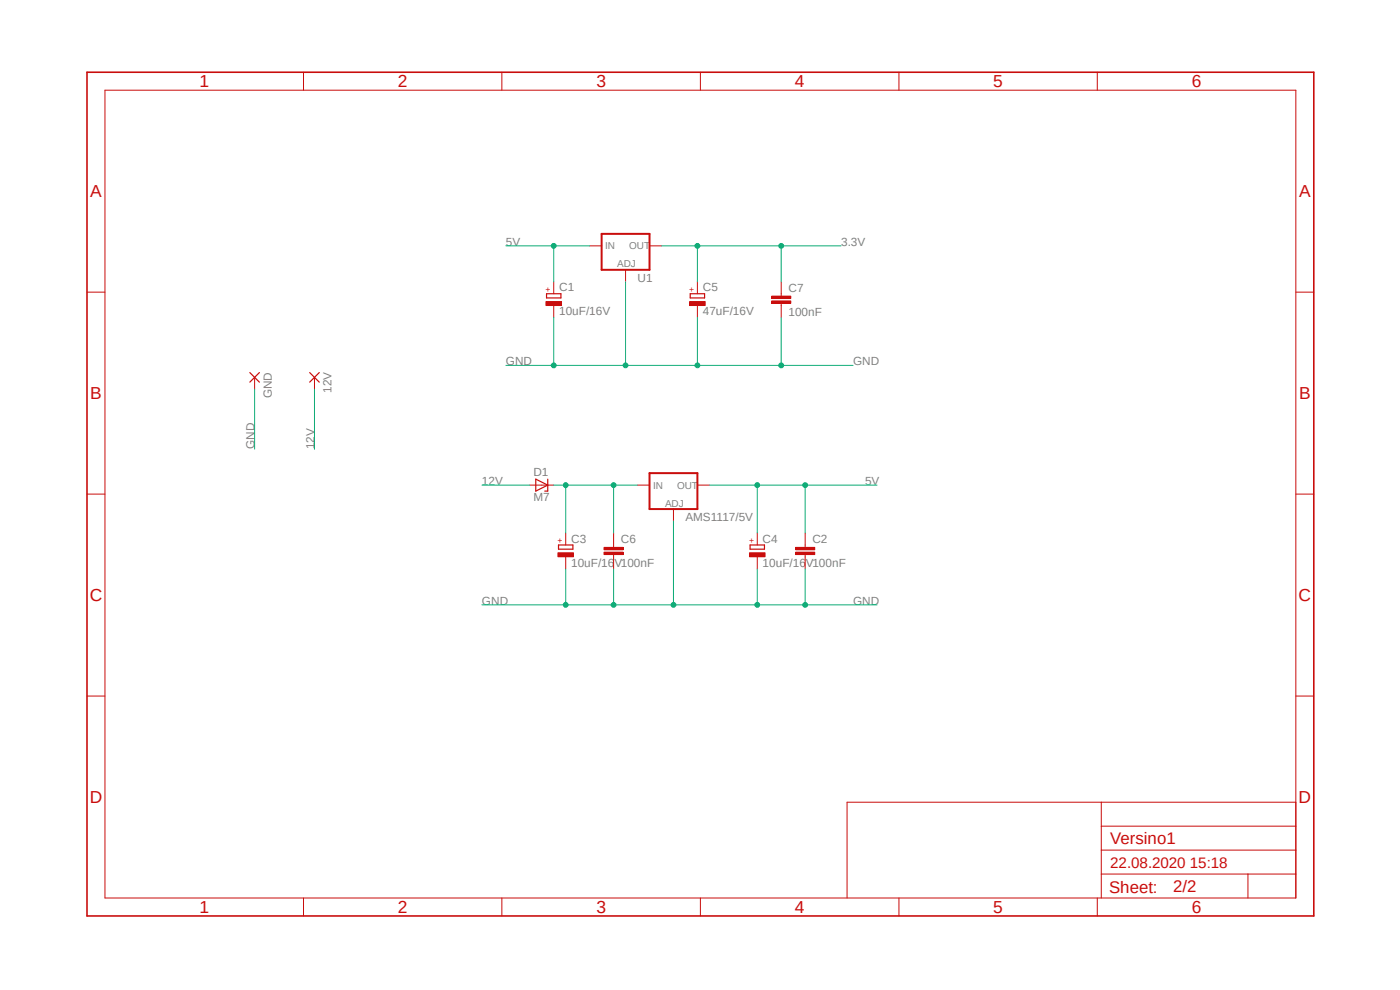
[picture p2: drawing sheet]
<svg xmlns="http://www.w3.org/2000/svg" width="297mm" height="210mm" viewBox="0 0 297 210" stroke-linecap="round" stroke-linejoin="round" font-family="sans-serif">
<path d="M17.9 15l261.2 179.9M279.1 15l-261.2 179.9" fill="none" stroke="#fff" stroke-width=".21"/>
<g fill="none" stroke="#c90d0c" stroke-width=".21">
<path d="M22.3 19.1h252.6v171.4h-252.6zM64.4 15.3v3.8M106.5 15.3v3.8M148.6 15.3v3.8M190.7 15.3v3.8M232.8 15.3v3.8M125.1 52.2h2.5M132.7 57.2v2.6M137.8 52.2h2.5M18.5 62h3.8M274.9 62h3.8M54 80.1v2.5"/>
<path d="M66.7 80.1v2.5M18.5 104.8h3.8M112.4 102.9h5.1M135.3 102.9h2.5M142.9 108v2.5M148 102.9h2.5M274.9 104.8h3.8M18.5 147.7h3.8M274.9 147.7h3.8M233.6 170.2v20.3M233.6 175.3h41.3M274.9 170.2h-95.2v20.3"/>
<path d="M64.4 190.5v3.8M106.5 190.5v3.8M148.6 190.5v3.8M190.7 190.5v3.8M232.8 190.5v3.8M233.6 185.4h41.3M233.6 180.3h41.3M264.8 185.4v5.1"/>
</g>
<path d="M18.5 15.3h260.2v179h-260.2z" fill="none" stroke="#c90d0c" stroke-width=".34"/>
<path d="M127.6 49.6h10.2v7.6h-10.2zM137.8 100.4h10.2v7.6h-10.2z" fill="none" stroke="#c90d0c" stroke-width=".42"/>
<path d="M53 79l2 2.1M55 79l-2 2.1M65.7 79l2 2.1M67.7 79l-2 2.1M116 62.3h3v.9h-3zM113.7 101.6l2.5 1.3-2.5 1.3zM116.2 101.6v2.6h-.6" fill="none" stroke="#c90d0c" stroke-width=".25"/>
<path d="M115.8 64h3.3v.8h-3.3z" fill-rule="evenodd" fill="#c90d0c"/>
<path d="M117.5 59.8v2.5M115.8 64h3.3v.8h-3.3zM117.5 64.9v2.5" fill="none" stroke="#c90d0c" stroke-width=".21"/>
<path d="M118.5 115.6h3v.9h-3z" fill="none" stroke="#c90d0c" stroke-width=".25"/>
<path d="M118.4 117.3h3.3v.8h-3.3z" fill-rule="evenodd" fill="#c90d0c"/>
<path d="M118.4 117.3h3.3v.8h-3.3zM120 113.1v2.5M120 118.2v2.5" fill="none" stroke="#c90d0c" stroke-width=".21"/>
<path d="M159.1 115.6h3.1v.9h-3.1z" fill="none" stroke="#c90d0c" stroke-width=".25"/>
<path d="M159 117.3h3.3v.8h-3.3z" fill-rule="evenodd" fill="#c90d0c"/>
<path d="M159 117.3h3.3v.8h-3.3zM160.7 113.1v2.5M160.7 118.2v2.5" fill="none" stroke="#c90d0c" stroke-width=".21"/>
<path d="M146.4 62.3h3.1v.9h-3.1z" fill="none" stroke="#c90d0c" stroke-width=".25"/>
<path d="M146.3 64h3.3v.8h-3.3z" fill-rule="evenodd" fill="#c90d0c"/>
<path d="M148 59.8v2.5M146.3 64h3.3v.8h-3.3zM148 64.9v2.5M170.8 115.6v.5M170.8 117.6v.6" fill="none" stroke="#c90d0c" stroke-width=".21"/>
<path d="M168.8 117.1h4v.5h-4z" fill-rule="evenodd" fill="#c90d0c"/>
<path d="M168.8 117.1h4v.5h-4z" fill="none" stroke="#c90d0c" stroke-width=".21"/>
<path d="M168.8 116.1h4v.5h-4z" fill-rule="evenodd" fill="#c90d0c"/>
<path d="M130.2 115.6v.5M130.2 117.6v.6M168.8 116.1h4v.5h-4zM170.8 113.1v2.5M170.8 118.2v2.5" fill="none" stroke="#c90d0c" stroke-width=".21"/>
<path d="M128.1 117.1h4.1v.5h-4.1z" fill-rule="evenodd" fill="#c90d0c"/>
<path d="M128.1 117.1h4.1v.5h-4.1z" fill="none" stroke="#c90d0c" stroke-width=".21"/>
<path d="M128.1 116.1h4.1v.5h-4.1z" fill-rule="evenodd" fill="#c90d0c"/>
<path d="M165.7 62.3v.5M165.7 64.3v.6M128.1 116.1h4.1v.5h-4.1zM130.2 113.1v2.5M130.2 118.2v2.5" fill="none" stroke="#c90d0c" stroke-width=".21"/>
<path d="M163.7 63.8h4.1v.5h-4.1z" fill-rule="evenodd" fill="#c90d0c"/>
<path d="M163.7 63.8h4.1v.5h-4.1z" fill="none" stroke="#c90d0c" stroke-width=".21"/>
<path d="M163.7 62.8h4.1v.5h-4.1z" fill-rule="evenodd" fill="#c90d0c"/>
<path d="M165.7 59.8v2.5M163.7 62.8h4.1v.5h-4.1zM165.7 64.9v2.5" fill="none" stroke="#c90d0c" stroke-width=".21"/>
<path d="M132.7 59.8v17.7M117.5 67.4v10.1h30.5" fill="none" stroke="#0dab76" stroke-width=".21"/>
<circle cx="132.7" cy="77.5" r=".51" fill="#0dab76"/>
<g fill="none" stroke="#0dab76" stroke-width=".21">
<path d="M107.3 77.5h10.2"/>
<circle cx="132.7" cy="77.5" r=".51"/>
</g>
<circle cx="117.5" cy="77.5" r=".51" fill="#0dab76"/>
<g fill="none" stroke="#0dab76" stroke-width=".21">
<path d="M148 67.4v10.1h17.7"/>
<circle cx="117.5" cy="77.5" r=".51"/>
</g>
<circle cx="148" cy="77.5" r=".51" fill="#0dab76"/>
<g fill="none" stroke="#0dab76" stroke-width=".21">
<path d="M165.7 67.4v10.1h15.3"/>
<circle cx="148" cy="77.5" r=".51"/>
</g>
<circle cx="165.7" cy="77.5" r=".51" fill="#0dab76"/>
<g fill="none" stroke="#0dab76" stroke-width=".21">
<path d="M120 120.7v7.6h50.8v-7.6M160.7 120.7v7.6"/>
<circle cx="165.7" cy="77.5" r=".51"/>
</g>
<circle cx="160.7" cy="128.3" r=".51" fill="#0dab76"/>
<g fill="none" stroke="#0dab76" stroke-width=".21">
<path d="M170.8 128.3h15.3"/>
<circle cx="160.7" cy="128.3" r=".51"/>
</g>
<circle cx="170.8" cy="128.3" r=".51" fill="#0dab76"/>
<g fill="none" stroke="#0dab76" stroke-width=".21">
<path d="M130.2 120.7v7.6"/>
<circle cx="170.8" cy="128.3" r=".51"/>
</g>
<circle cx="130.2" cy="128.3" r=".51" fill="#0dab76"/>
<g fill="none" stroke="#0dab76" stroke-width=".21">
<path d="M102.2 128.3h17.8"/>
<circle cx="130.2" cy="128.3" r=".51"/>
</g>
<circle cx="120" cy="128.3" r=".51" fill="#0dab76"/>
<g fill="none" stroke="#0dab76" stroke-width=".21">
<path d="M142.9 110.5v17.8"/>
<circle cx="120" cy="128.3" r=".51"/>
</g>
<circle cx="142.9" cy="128.3" r=".51" fill="#0dab76"/>
<g fill="none" stroke="#0dab76" stroke-width=".21">
<path d="M107.3 52.2h17.8M117.5 52.2v7.6M54 82.6v12.7"/>
<circle cx="142.9" cy="128.3" r=".51"/>
</g>
<circle cx="117.5" cy="52.2" r=".51" fill="#0dab76"/>
<g fill="none" stroke="#0dab76" stroke-width=".21">
<path d="M150.5 102.9h20.3M160.7 102.9v10.2"/>
<circle cx="117.5" cy="52.2" r=".51"/>
</g>
<circle cx="160.7" cy="102.9" r=".51" fill="#0dab76"/>
<g fill="none" stroke="#0dab76" stroke-width=".21">
<path d="M186.1 102.9h-15.3v10.2"/>
<circle cx="160.7" cy="102.9" r=".51"/>
</g>
<circle cx="170.8" cy="102.9" r=".51" fill="#0dab76"/>
<g fill="none" stroke="#0dab76" stroke-width=".21">
<path d="M140.3 52.2h25.4M148 52.2v7.6"/>
<circle cx="170.8" cy="102.9" r=".51"/>
</g>
<circle cx="148" cy="52.2" r=".51" fill="#0dab76"/>
<g fill="none" stroke="#0dab76" stroke-width=".21">
<path d="M178.4 52.2h-12.7v7.6"/>
<circle cx="148" cy="52.2" r=".51"/>
</g>
<circle cx="165.7" cy="52.2" r=".51" fill="#0dab76"/>
<g fill="none" stroke="#0dab76" stroke-width=".21">
<path d="M117.5 102.9h17.8M120 102.9v10.2"/>
<circle cx="165.7" cy="52.2" r=".51"/>
</g>
<circle cx="120" cy="102.9" r=".51" fill="#0dab76"/>
<g fill="none" stroke="#0dab76" stroke-width=".21">
<path d="M130.2 102.9v10.2"/>
<circle cx="120" cy="102.9" r=".51"/>
</g>
<circle cx="130.2" cy="102.9" r=".51" fill="#0dab76"/>
<g fill="none" stroke="#0dab76" stroke-width=".21">
<path d="M66.7 82.6v12.7M102.2 102.9h10.2"/>
<circle cx="130.2" cy="102.9" r=".51"/>
</g>
<g font-size="3.7" fill="#c90d0c">
<text x="42.3" y="18.5">1</text>
<text x="84.4" y="18.5">2</text>
<text x="126.5" y="18.5">3</text>
<text x="168.6" y="18.5">4</text>
<text x="210.7" y="18.5">5</text>
<text x="252.9" y="18.5">6</text>
<text x="19.1" y="41.9">A</text>
<text x="275.6" y="41.9">A</text>
<text x="19.1" y="84.7">B</text>
<text x="275.6" y="84.7">B</text>
<text x="19" y="127.5">C</text>
<text x="275.5" y="127.5">C</text>
<text x="19" y="170.4">D</text>
<text x="275.5" y="170.4">D</text>
<text x="42.3" y="193.7">1</text>
<text x="84.4" y="193.7">2</text>
<text x="126.5" y="193.7">3</text>
<text x="168.6" y="193.7">4</text>
<text x="210.7" y="193.7">5</text>
<text x="252.9" y="193.7">6</text>
</g>
<g font-size="3.6" fill="#c90d0c">
<text x="235.5" y="179.1">Versino1</text>
<text x="235.3" y="189.4">Sheet:</text>
<text x="248.9" y="189.2">2/2</text>
</g>
<text font-size="3.2" fill="#c90d0c" x="235.5" y="184.1">22.08.2020 15:18</text>
<g font-size="2.5" fill="#808080">
<text x="107.3" y="52.2">5V</text>
<text x="178.4" y="52.2">3.3V</text>
<text x="135.3" y="59.8">U1</text>
<text x="118.6" y="61.8">C1</text>
<text x="149.1" y="61.8">C5</text>
<text x="167.3" y="61.9">C7</text>
<text x="118.6" y="66.9">10uF/16V</text>
<text x="149.1" y="66.9">47uF/16V</text>
<text x="167.3" y="67">100nF</text>
<text x="107.3" y="77.5">GND</text>
<text x="181" y="77.5">GND</text>
<text x="70.3" y="83.4" transform="rotate(-90 70.3 83.4)">12V</text>
<text x="57.7" y="84.5" transform="rotate(-90 57.7 84.5)">GND</text>
<text x="54" y="95.3" transform="rotate(-90 54 95.3)">GND</text>
<text x="66.7" y="95.3" transform="rotate(-90 66.7 95.3)">12V</text>
<text x="113.2" y="101">D1</text>
<text x="102.2" y="102.9">12V</text>
<text x="113.2" y="106.3">M7</text>
<text x="183.5" y="102.9">5V</text>
<text x="145.4" y="110.5">AMS1117/5V</text>
<text x="121.2" y="115.1">C3</text>
<text x="131.7" y="115.2">C6</text>
<text x="161.8" y="115.1">C4</text>
<text x="172.3" y="115.2">C2</text>
<text x="121.2" y="120.2">10uF/16V100nF</text>
<text x="161.8" y="120.2">10uF/16V100nF</text>
<text x="102.2" y="128.3">GND</text>
<text x="181" y="128.3">GND</text>
</g>
<g font-size="2.1" fill="#808080">
<text x="128.4" y="52.9">IN</text>
<text x="133.5" y="52.9">OUT</text>
<text x="130.9" y="56.7">ADJ</text>
<text x="138.6" y="103.7">IN</text>
<text x="141.1" y="107.5">ADJ</text>
<text x="143.6" y="103.7">OUT</text>
</g>
<g font-size="1.8" fill="#c90d0c">
<text x="116.9" y="61.9" transform="rotate(-90 116.9 61.9)">+</text>
<text x="147.4" y="61.9" transform="rotate(-90 147.4 61.9)">+</text>
<text x="119.4" y="115.2" transform="rotate(-90 119.4 115.2)">+</text>
<text x="160.1" y="115.2" transform="rotate(-90 160.1 115.2)">+</text>
</g>
</svg>
